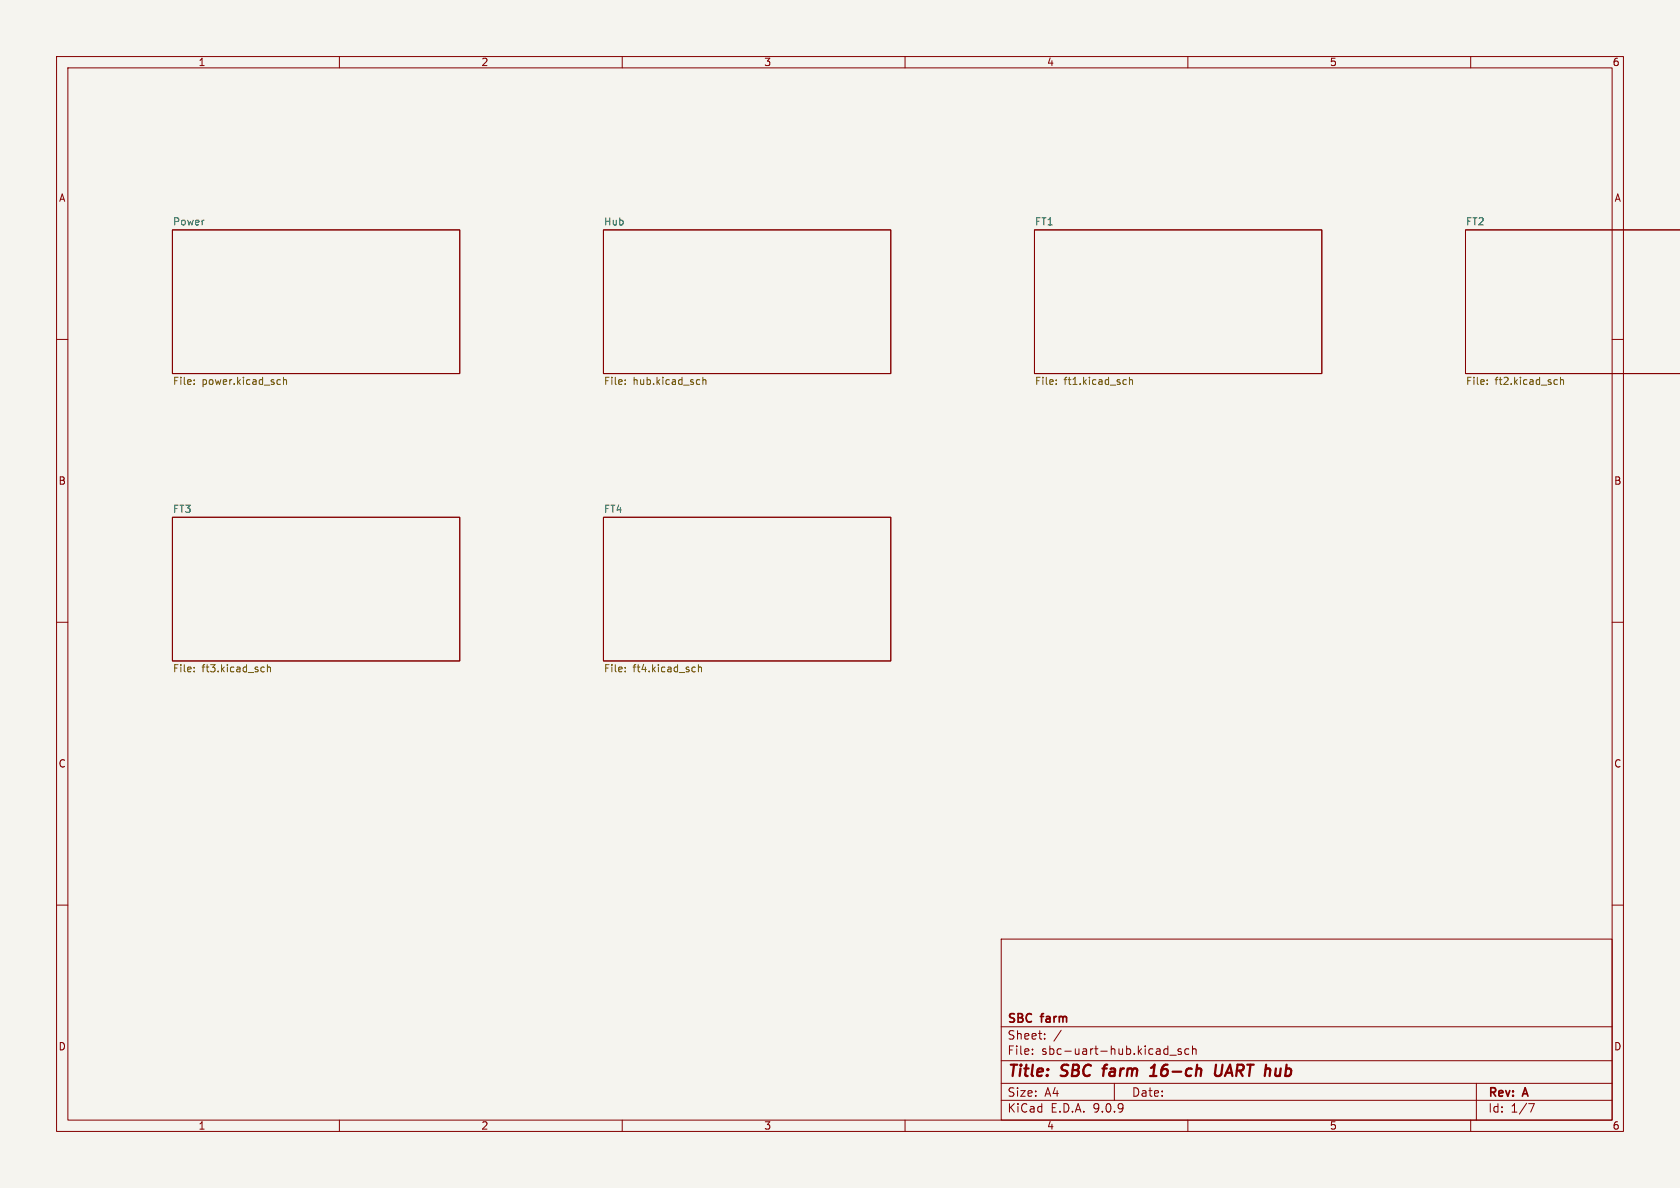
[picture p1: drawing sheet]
<svg xmlns="http://www.w3.org/2000/svg" width="297mm" height="210mm" viewBox="0 0 297 210" stroke-linecap="round" stroke-linejoin="round" font-family="sans-serif">
<path d="M0 0h297v210h-297z" fill="#f5f4ef" stroke="#f5f4ef" stroke-width=".18"/>
<g fill="none" stroke="#840000" stroke-width=".18">
<path d="M10 10h277v190h-277zM12 12h273v186h-273zM60 10v2M110 10v2M160 10v2M210 10v2M260 10v2M30.5 40.6h50.8v25.4h-50.8zM106.7 40.6h50.8v25.4h-50.8zM182.9 40.6h50.8v25.4h-50.8zM297.1 40.6h-38v25.4h38M10 60h2"/>
<path d="M285 60h2M30.5 91.4h50.8v25.4h-50.8zM106.7 91.4h50.8v25.4h-50.8zM10 110h2M285 110h2M10 160h2M177 166h108v32h-108zM285 160h2M60 198v2M110 198v2M160 198v2M177 194.5h108"/>
<path d="M177 191.5h108M177 187.5h108M177 181.5h108M182.5 186.3v.1M182.5 185.5v.1M184.7 183.6v.1M184.7 182.8v.1M187.6 182.1l-1.3 2M197 191.5v3M206 185.4l.5 .1M206.5 184.9v1.5M206.5 186.3l-.5 .1"/>
<path d="M206.8 186.5h1.2M208.8 185.5l-.3-.1-.3 .2 .1 .2 .5 .2v.3h-.6M210 198v2M210.2 185.5l-.5-.1-.2 .3v.4l.1 .2h.6M210.8 185.5l.2-.1 .4 .1 .1 .9M210.8 184.9v1.5M260 198v2M261 191.5v6.5M270.2 195.1h1l-.6 1.5"/>
</g>
<path d="M194.9 188.9h.8M195.2 188.5l-.2 1.7M203.3 190.2h1.1M203.5 188.8l.6-.6-.2 2M215 188.2l-.2 1.6 .1 .3a.66 .66 0 0 0 1-.3l.2-1.6M217.5 188.2l-1 2" fill="none" stroke="#840000" stroke-width=".4"/>
<g fill="none" stroke="#725600" stroke-width=".18">
<path d="M34.3 67.8v.2M34.3 67.2v.1M49.2 67.1l.4 .1M49.6 67.9l-.4 .1M50.1 67.2l.2-.1 .3 .1 .1 .8M50.1 66.7v1.3M110.5 67.8v.2M110.5 67.2v.1M123.6 67.1l.1 .1M123.7 67.9l-.1 .1M124.3 67.2l.1-.1 .3 .1 .1 .8M124.3 66.7v1.3"/>
<path d="M186.7 67.8v.2M186.7 67.2v.1M198.8 67.1l.3 .1M199.1 67.9l-.3 .1M199.7 67.2l.2-.1 .3 .1v.8M199.7 66.7v1.3M262.9 67.8v.2M262.9 67.2v.1M275 67.1l.3 .1M275.3 67.9l-.3 .1M275.9 67.2l.2-.1 .3 .1v.8M275.9 66.7v1.3"/>
<path d="M34.3 118v.1M34.3 118.6v.2M46.4 117.9l.3 .1M46.7 118.7l-.3 .1M47.3 118l.2-.1 .3 .1v.8M47.3 117.5v1.3M110.5 118v.1M110.5 118.6v.2M122.6 117.9l.3 .1M122.9 118.7l-.3 .1M123.5 118l.2-.1 .3 .1v.8M123.5 117.5v1.3"/>
</g>
<g font-size="2.8" fill="#840000">
<text x="178" y="190.9">Title:</text>
<text x="187.7" y="190.9">SBC</text>
<text x="195.9" y="190.9">farm</text>
<text x="205.1" y="190.9">16-ch</text>
<text x="217.2" y="190.9">UART hub</text>
</g>
<g font-size="2.1" fill="#840000">
<text x="178" y="184">Sheet:</text>
<text x="178" y="181.2">SBC</text>
<text x="184.2" y="181.2">farm</text>
<text x="178" y="186.7">File:</text>
<text x="184.1" y="186.7">sbc-uart-hub.kicad_sch</text>
<text x="178" y="196.9">KiCad</text>
<text x="178" y="194.1">Size:</text>
<text x="184.7" y="194.1">A4</text>
<text x="185.7" y="196.9">E.D.A.</text>
<text x="193.3" y="196.9">9.0.9</text>
<text x="200" y="194.1">Date:</text>
<text x="263" y="194.3">Rev:</text>
<text x="263" y="196.9">Id:</text>
<text x="267.1" y="196.9">1/7</text>
<text x="269.4" y="194.3">A</text>
</g>
<g font-size="1.8" fill="#840000">
<text x="35" y="11.9">1</text>
<text x="85" y="11.9">2</text>
<text x="135" y="11.9">3</text>
<text x="185" y="11.9">4</text>
<text x="235" y="11.9">5</text>
<text x="285" y="11.9">6</text>
<text x="10.3" y="35.9">A</text>
<text x="285.3" y="35.9">A</text>
<text x="10.3" y="85.9">B</text>
<text x="285.3" y="85.9">B</text>
<text x="10.3" y="135.9">C</text>
<text x="285.3" y="135.9">C</text>
<text x="10.3" y="185.9">D</text>
<text x="285.3" y="185.9">D</text>
<text x="35" y="199.9">1</text>
<text x="85" y="199.9">2</text>
<text x="135" y="199.9">3</text>
<text x="185" y="199.9">4</text>
<text x="235" y="199.9">5</text>
<text x="285" y="199.9">6</text>
</g>
<g font-size="1.8" fill="#006464">
<text x="30.5" y="39.9">Power</text>
<text x="106.7" y="39.9">Hub</text>
<text x="182.9" y="39.9">FT1</text>
<text x="259.1" y="39.9">FT2</text>
<text x="30.5" y="90.7">FT3</text>
<text x="106.7" y="90.7">FT4</text>
</g>
<g font-size="1.8" fill="#725600">
<text x="30.5" y="68.4">File:</text>
<text x="35.7" y="68.4">power.kicad_sch</text>
<text x="106.7" y="68.4">File:</text>
<text x="111.9" y="68.4">hub.kicad_sch</text>
<text x="182.9" y="68.4">File:</text>
<text x="188.1" y="68.4">ft1.kicad_sch</text>
<text x="259.1" y="68.4">File:</text>
<text x="264.3" y="68.4">ft2.kicad_sch</text>
<text x="30.5" y="119.2">File:</text>
<text x="35.7" y="119.2">ft3.kicad_sch</text>
<text x="106.7" y="119.2">File:</text>
<text x="111.9" y="119.2">ft4.kicad_sch</text>
</g>
</svg>
